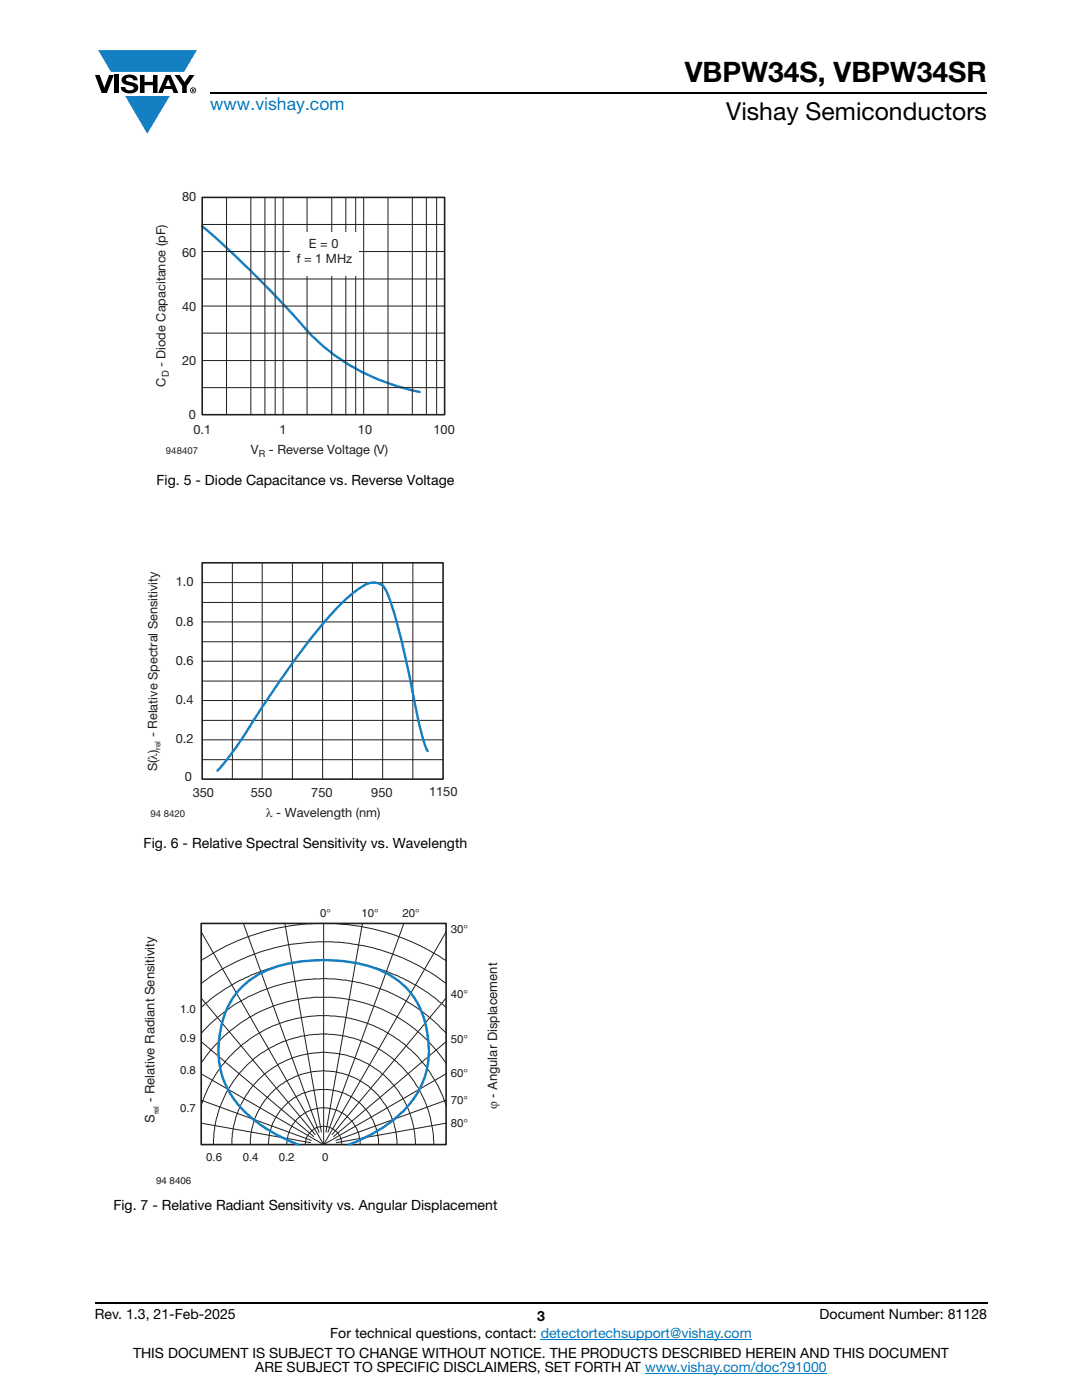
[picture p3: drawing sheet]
<svg xmlns="http://www.w3.org/2000/svg" width="216mm" height="279mm" viewBox="0 0 216 279" stroke-linecap="round" stroke-linejoin="round" font-family="sans-serif">
<g fill="#147fc3">
<path d="M19.6 10h19.7l-2.6 4.3h-1.1h-13.5z"/>
<path d="M25 19.2h8.9l-4.5 7.5z"/>
</g>
<g fill="#000">
<path d="M18.9 15h1l.9 2.5 1-2.5h.9l-1.4 3.6h-1zM22.9 15h.9v3.6h-.9zM24.6 15.3a2.1 2.1 0 0 1 2.8 .3l.1 .4h-.9a.79 .79 0 0 0-.7-.5 .79 .79 0 0 0-.8 .4l.3 .3 1 .2a1.08 1.08 0 0 1 1.2 1 1.08 1.08 0 0 1-1.1 1.2 1.73 1.73 0 0 1-2.4-1.2h.9a.96 .96 0 0 0 .8 .6 .96 .96 0 0 0 .9-.4 1.31 1.31 0 0 0-1.2-.6 1.03 1.03 0 0 1-1.1-.6 1.03 1.03 0 0 1 .2-1.1zM27.9 15h.9v1.3h1.7v-1.3h.9v3.6h-.9v-1.6h-1.7v1.6h-.9zM34.8 15h1.1l.9 1.4 1-1.4h1l-1.5 2.2v1.4h-.9v-1.4z"/>
<path d="M33.6 15.9l.5 1.3h-1.1zM33.1 15l-1.6 3.6h1l.3-.8h1.5l.3 .8h1l-1.6-3.6z"/>
<path d="M38.4 17.8h.2v.2h-.2zM38.3 17.7v.7h.1v-.3l.4 .3-.2-.3 .2-.2-.1-.2z"/>
<path d="M38.1 18a.46 .46 0 0 1 .9 0 .46 .46 0 0 1-.9 0zM37.9 18a.6 .6 0 0 0 1.2 0 .6 .6 0 0 0-1.2 0z"/>
</g>
<path d="M42 18.6h155M18.9 260h178.1" fill="none" stroke="#000" stroke-width=".36"/>
<path d="M107.9 267.3h42.1M128.7 274h36.3" fill="none" stroke="#007ec4" stroke-width=".2"/>
<path d="M40.4 45.2a207.5 207.5 0 0 1 20.6 20.5M61 65.7a41.3 41.3 0 0 0 22.8 12.5" fill="none" stroke="#147fc3" stroke-width=".48"/>
<path d="M40.4 39.4h48.3v43.4h-48.3z" fill="none" stroke="#201d1e" stroke-width=".32"/>
<g fill="none" stroke="#201d1e" stroke-width=".2">
<path d="M45.2 39.4v43.4M50.1 39.4v43.4M52.9 39.4v43.4M54.9 39.4v43.4M56.5 39.4v43.4M61.3 39.4v43.4M66.2 39.4v43.4M69 39.4v43.4M71 39.4v43.4M72.6 39.4v43.4M77.4 39.4v43.4M82.3 39.4v43.4"/>
<path d="M85.1 39.4v43.4M87.1 39.4v43.4M40.3 55.7h48.4M40.3 50.2h48.4M40.3 44.8h48.4M40.3 77.4h48.4M40.3 72h48.4M40.3 66.5h48.4M40.3 61.1h48.4"/>
</g>
<path d="M57.8 46.3h13.7v8.6h-13.7z" fill="#fff"/>
<path d="M40.3 112.3h48.1v43.2h-48.1zM40.1 184.3h48.9v44.1h-48.9z" fill="none" stroke="#201d1e" stroke-width=".32"/>
<g fill="none" stroke="#201d1e" stroke-width=".2">
<path d="M40.3 116.3h48.1M46.4 112.3v43.2M52.3 112.3v43.2M58.3 112.3v43.2M64.4 112.3v43.2M70.3 112.3v43.2M76.4 112.3v43.2M82.4 112.3v43.2M40.3 139.8h48.1M40.3 135.9h48.1M40.3 132h48.1M40.3 128.1h48.1"/>
<path d="M40.3 124.1h48.1M40.3 120.2h48.1M40.3 151.6h48.1M40.3 147.7h48.1M40.3 143.8h48.1M40.1 199.2l22.8 27.2M40.1 186l24.5 42.4M40.1 196.3a39.5 39.5 0 0 1 14.9-7.2 39.5 39.5 0 0 1 23.5 1.4 37.6 37.6 0 0 1 10.5 5.8M40.1 191.7a44.4 44.4 0 0 1 22.7-7.4h3.8a44 44 0 0 1 22.4 7.4M48.6 184.3l15.1 41.7M56.8 184.3l7.3 41.6M64.6 184.3v44.1"/>
<path d="M72.3 184.3l-7.3 41.6M80.6 184.3l-15.2 41.7M89 186l-24.4 42.4M89 199.2l-22.7 27.2M40.1 201a37.8 37.8 0 0 1 10-6.4l3.1-1.1a38.1 38.1 0 0 1 9.9-1.9 37.5 37.5 0 0 1 17.4 3.7l3.9 2.2a26.9 26.9 0 0 1 4.5 3.5M40.1 219.6l22 8M40.1 207.9l22.5 18.9M40.1 214.3l24.5 14.1M40.1 206.2l1.9-1.9a32.9 32.9 0 0 1 47 1.9M40.2 212.2a29.2 29.2 0 0 1 22.5-13.2h3.6a31.4 31.4 0 0 1 9.9 2.4 29.8 29.8 0 0 1 9.1 6.3l1.5 1.6 2.2 2.9M89 214.3l-24.4 14.1M89 207.9l-22.4 18.9"/>
<path d="M89 219.6l-22 8M40.1 224.2l21.9 3.8M42.6 228.4a25.5 25.5 0 0 1 .9-6.4 22.5 22.5 0 0 1 7.2-10.8l1.5-1.1a21.3 21.3 0 0 1 8.6-3.4 21.5 21.5 0 0 1 16 3.4l1.6 1.1a23.3 23.3 0 0 1 4.2 4.6 23.2 23.2 0 0 1 4 12.6M50 228.4a14.9 14.9 0 0 1 1.3-6.2 14.7 14.7 0 0 1 23.1-4.7l1.1 1.1a15.1 15.1 0 0 1 3.7 8.8v1M53.6 228.4a10.9 10.9 0 0 1 2.8-7.3l1.7-1.5a10.1 10.1 0 0 1 5.6-2.2h1.8a10.8 10.8 0 0 1 6.2 2.6l1.7 1.9a11.7 11.7 0 0 1 2.1 5.5v1M57.2 228.4h.1M57.2 228.4a7.3 7.3 0 0 1 7-7.3 7.3 7.3 0 0 1 7.7 6.6v.7M60.9 228.4l.2-1.1 .3-.8a4.1 4.1 0 0 1 2.3-1.6 3.4 3.4 0 0 1 3.3 .8l.6 .8a3.3 3.3 0 0 1 .7 1.9M82.9 228.4a18.4 18.4 0 0 0-5.1-12.7l-2-1.8-1.8-1.2a18.3 18.3 0 0 0-26.9 10.1l-.7 3.4-.1 2.2M89 220.6l-1.5-3.8-1.9-3a25.2 25.2 0 0 0-7-6.9l-2.3-1.4a26.5 26.5 0 0 0-10.7-2.8h-2.2a25.6 25.6 0 0 0-16.2 6.8l-1.6 1.6a26 26 0 0 0-5.5 9.5M89 224.2l-21.9 3.8"/>
</g>
<path d="M76.8 117.5a2.68 2.68 0 0 0-3.5-1 21.7 21.7 0 0 0-6.3 5.1 172.3 172.3 0 0 0-17.5 24l-3.4 4.9-2.7 3.3M77 117.7a85.4 85.4 0 0 1 4.5 16.2l.9 4.3M82.3 137.9a56.9 56.9 0 0 0 3 12" fill="none" stroke="#147fc3" stroke-width=".48"/>
<path d="M59.5 228.4a27.8 27.8 0 0 1-13-9.2 17.4 17.4 0 0 1-2.3-14.6 15.4 15.4 0 0 1 11.5-11.8 33.5 33.5 0 0 1 20.2 .8 15.4 15.4 0 0 1 9.4 13.1 16.9 16.9 0 0 1-6.2 16.4 32.4 32.4 0 0 1-9.5 5.3" fill="none" stroke="#147fc3" stroke-width=".49"/>
<text font-size="5.6" x="136.7" y="16.4">VBPW34S, VBPW34SR</text>
<text font-size="4.9" x="144.9" y="24">Vishay Semiconductors</text>
<text font-size="3.5" fill="#007ec4" x="42" y="21.9">www.vishay.com</text>
<g font-size="2.8">
<text x="31.2" y="96.8">Fig. 5 - Diode Capacitance vs. Reverse Voltage</text>
<text x="28.7" y="169.2">Fig. 6 - Relative Spectral Sensitivity vs. Wavelength</text>
<text x="22.6" y="241.5">Fig. 7 - Relative Radiant Sensitivity vs. Angular Displacement</text>
<text x="18.9" y="263.3">Rev. 1.3, 21-Feb-2025</text>
<text x="107.2" y="263.6">3</text>
<text x="163.6" y="263.3">Document Number: 81128</text>
<text x="65.9" y="267.1">For technical questions, contact: detectortechsupport@vishay.com</text>
<text x="26.5" y="271">THIS DOCUMENT IS SUBJECT TO CHANGE WITHOUT NOTICE. THE PRODUCTS DESCRIBED HEREIN AND THIS DOCUMENT</text>
<text x="50.9" y="273.8">ARE SUBJECT TO SPECIFIC DISCLAIMERS, SET FORTH AT www.vishay.com/doc?91000</text>
</g>
<g font-size="2.6" fill="#201d1e">
<text x="31.4" y="147.2" transform="rotate(-90 31.4 147.2)">- Relative Spectral Sensitivity</text>
<text x="31.4" y="154" transform="rotate(-90 31.4 154)">S(λ)</text>
<text x="30.8" y="220" transform="rotate(-90 30.8 220)">- Relative Radiant Sensitivity</text>
<text x="99.2" y="221.4" transform="rotate(-90 99.2 221.4)">ϕ - Angular Displacement</text>
<text x="30.8" y="224.1" transform="rotate(-90 30.8 224.1)">S</text>
</g>
<g font-size="2.5" fill="#201d1e">
<text x="36.3" y="40.2">80</text>
<text x="36.3" y="51.2">60</text>
<text x="59.2" y="52.4">f = 1 MHz</text>
<text x="61.6" y="49.5">E = 0</text>
<text x="36.3" y="62.1">40</text>
<text x="33.1" y="77.2" transform="rotate(-90 33.1 77.2)">C</text>
<text x="33.1" y="73.3" transform="rotate(-90 33.1 73.3)">- Diode Capacitance (pF)</text>
<text x="36.3" y="72.9">20</text>
<text x="37.7" y="83.7">0</text>
<text x="38.6" y="86.6">0.1</text>
<text x="55.7" y="86.6">1</text>
<text x="71.4" y="86.6">10</text>
<text x="86.5" y="86.6">100</text>
<text x="50.1" y="90.6">V</text>
<text x="53.7" y="90.6">- Reverse Voltage (V)</text>
<text x="35.1" y="117">1.0</text>
<text x="35.1" y="124.9">0.8</text>
<text x="35.1" y="132.7">0.6</text>
<text x="35.1" y="140.6">0.4</text>
<text x="35.1" y="148.3">0.2</text>
<text x="36.9" y="155.9">0</text>
<text x="38.5" y="159.1">350</text>
<text x="50.1" y="159.1">550</text>
<text x="62.1" y="159.1">750</text>
<text x="74.1" y="159.1">950</text>
<text x="85.6" y="158.9">1150</text>
<text x="53" y="163">λ - Wavelength (nm)</text>
</g>
<g font-size="2.3" fill="#201d1e">
<text x="63.9" y="183.1">0°</text>
<text x="72.2" y="183.1">10°</text>
<text x="80.3" y="183.1">20°</text>
<text x="89.9" y="186.2">30°</text>
<text x="35.9" y="202.2">1.0</text>
<text x="89.9" y="199.3">40°</text>
<text x="35.9" y="207.9">0.9</text>
<text x="89.9" y="208.1">50°</text>
<text x="35.9" y="214.3">0.8</text>
<text x="89.9" y="214.9">60°</text>
<text x="89.9" y="220.3">70°</text>
<text x="35.9" y="222">0.7</text>
<text x="89.9" y="224.8">80°</text>
<text x="41.1" y="231.8">0.6</text>
<text x="48.4" y="231.8">0.4</text>
<text x="55.6" y="231.8">0.2</text>
<text x="64.3" y="231.8">0</text>
</g>
<g font-size="1.9" fill="#201d1e">
<text x="33.7" y="75.3" transform="rotate(-90 33.7 75.3)">D</text>
<text x="33.1" y="90.5">948407</text>
<text x="51.6" y="91.2">R</text>
<text x="30" y="163">94 8420</text>
<text x="31.1" y="236.2">94 8406</text>
</g>
<text font-size="1.6" fill="#201d1e" x="32" y="149.6" transform="rotate(-90 32 149.6)">rel</text>
<text font-size="1.5" fill="#201d1e" x="31.7" y="222.4" transform="rotate(-90 31.7 222.4)">rel</text>
</svg>
